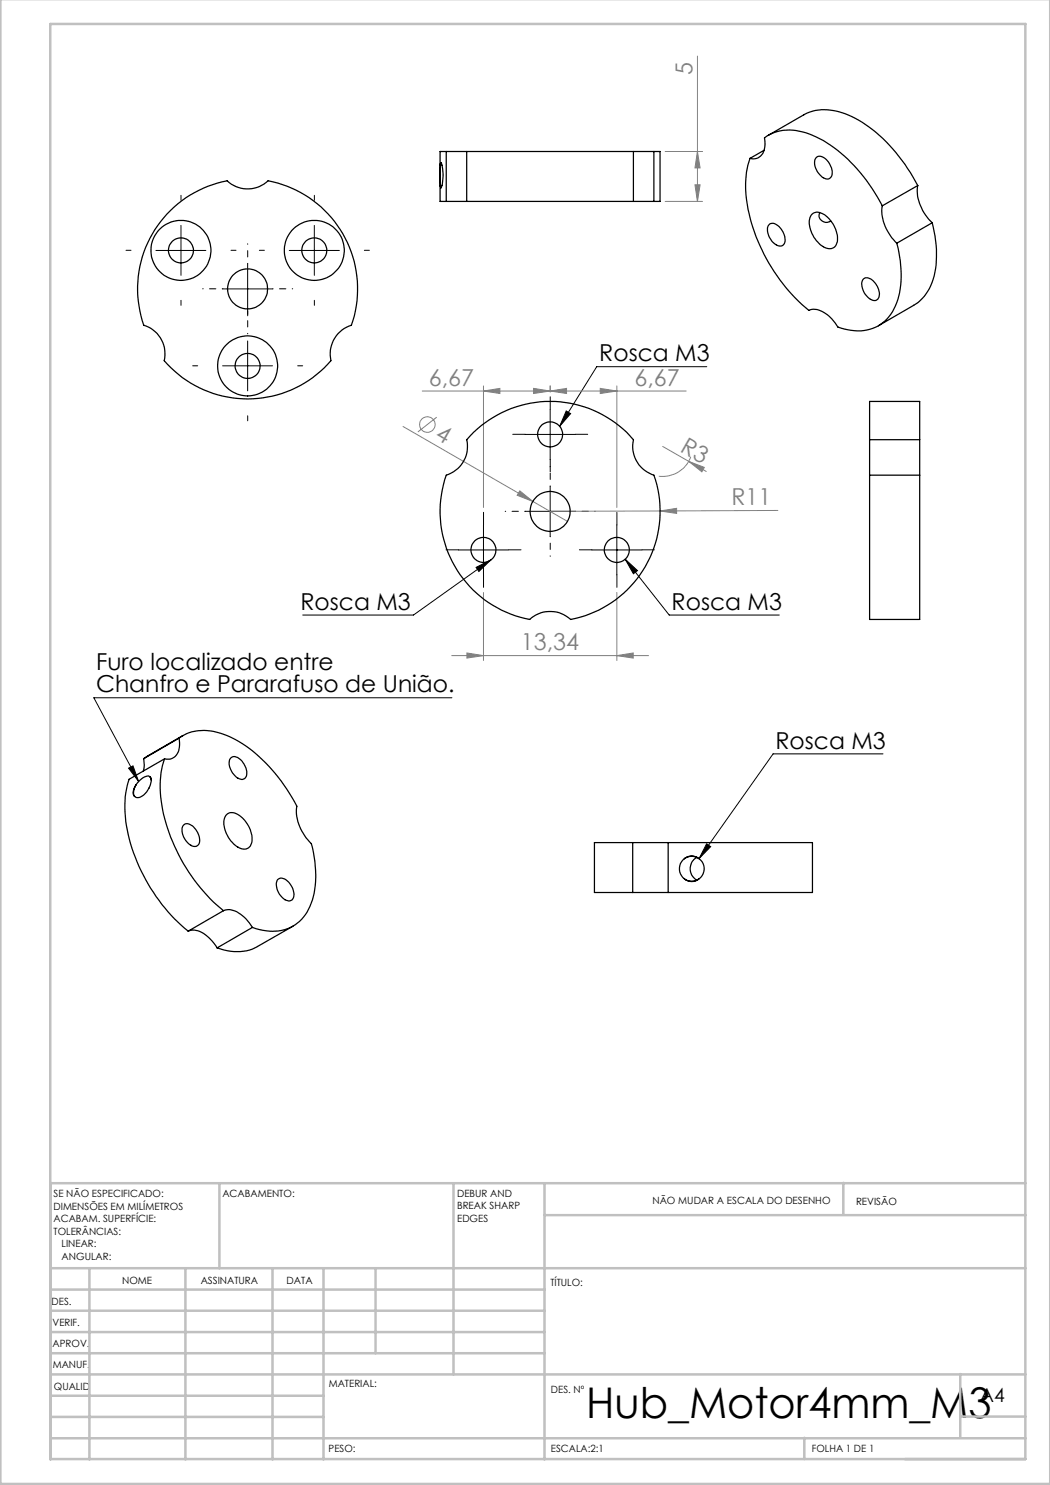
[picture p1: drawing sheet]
<svg xmlns="http://www.w3.org/2000/svg" width="210mm" height="297mm" viewBox="0 0 210 297" stroke-linecap="round" stroke-linejoin="round" font-family="sans-serif">
<g fill="none" stroke="#808080" stroke-width=".2">
<path d="M139.5 11.2v29.1M133 30.3h7.5M139 37h1l-.5 3.3zM139.5 30.3l.5 3.3h-1zM133 40.3h7.5M96.7 78.2l3.3-.5v1zM96.7 77.2v24.3M106.7 77.7l3.3 .5-3.3 .5zM110 78.2l3.3-.5v1zM110 77.2v1.2M120.1 77.7l3.3 .5-3.3 .5zM123.4 77.2v24.3"/>
<path d="M137.2 78.2h-52.7M80.6 85.3l32.9 19M87.3 83.4l-3.7 3M104 98.2l2.6 2.1-3.2-1.2zM132.5 89.3l5.3 3M137.8 92.3l3.1 1.2-.5 .9zM137.8 92.3l3.5 2M138.1 91.4a6 6 0 0 1-6.3 3.8M96.7 118.5v13.6M123.4 118.5v13.6M132 102.2l3.3-.5v1zM132 102.2l-22 .1"/>
<path d="M155.6 102.1l-23.6 .1M90.3 131.1h39.4M93.4 130.6l3.3 .5-3.3 .5zM123.4 131.1l3.2-.5v1z"/>
<circle cx="85.5" cy="84.9" r="1.55"/>
</g>
<g fill="none" stroke="#000" stroke-width=".2">
<path d="M31.2 50.1h10M36.2 45.1v10M44.5 57.8h10M49.5 52.8v10M57.9 50.1h10M62.9 45.1v10M44.5 73.2h10M49.5 68.2v10M141.4 73.3h-22.1l-7.4 12M105 86.9h10M110 81.9v10M110 97.3v10"/>
<path d="M113.2 82.2l.9 .5-2.2 2.6zM91.7 110h10M95.2 113.5l3-1.5-2.4 2.3zM96.7 105v10M98.2 112l-15.5 11h-22.2M105 102.3h10M118.4 110h10M123.4 105v10M125 111.8l2.5 2.3-.8 .7zM125 111.8l8.8 11.2h22.1M90.4 139.6h-71.6l8.9 16.7M25.7 153.6l.9-.4 1.1 3.1z"/>
<path d="M176.6 150.8h-22l-14.8 20.9M141.3 168.8l.8 .5-2.3 2.4z"/>
</g>
<g fill="none" stroke="#000" stroke-width=".2" stroke-dasharray="15.2 1.3 1.3 1.3">
<path d="M26.2 50.1h-1M36.2 40.1v-1M46.2 50.1h1M52.9 50.1h-1M62.9 40.1v-1M72.9 50.1h1M36.2 60.1v1M39.5 73.2h-1M49.5 63.2v-1M59.5 73.2h1M62.9 60.1v1M49.5 83.2v1"/>
<path d="M105 86.9h-2.5M110 81.9v-2.5M110 91.9v2.5M115 86.9h2.5M91.7 110h-2.5M96.7 105v-2.5M96.7 115v2.5M101.7 110h2.5M118.4 110h-2.5M123.4 105v-2.5M123.4 115v2.5M128.4 110h2.5"/>
</g>
<path d="M44.5 57.8h-4M49.5 52.8v-4M54.5 57.8h4M49.5 62.8v4M110 97.3v-4M105 102.3h-4M110 107.3v4M115 102.3h4" fill="none" stroke="#000" stroke-width=".2" stroke-dasharray="15.2 1.3 1.3 1.3" stroke-dashoffset="15.1"/>
<g fill="none" stroke="#c0c0c0" stroke-width=".5">
<path d="M.1 -.1v296.9h209.9v-296.9M10.1 4.8h195v287h-195zM43.9 236.6v17M90.7 236.6v38.3M108.9 236.6v55.3M168.7 236.6v6.3M205.1 236.6h-195v55.3M10.1 253.6h195M10.1 257.9h98.8M17.9 253.6v38.3M37.1 253.6v38.3M54.5 253.6v38.3"/>
<path d="M64.7 253.6v38.3M75.1 253.6v17M108.9 243h96.2M10.1 270.6h98.8M10.1 266.4h98.8M10.1 262.1h98.8M10.1 279.1h54.6M10.1 274.9h195M192.1 274.8v12.7M10.1 287.7h195M10.1 283.4h54.6M160.9 287.5v4.3"/>
<path d="M192.1 283.3h13"/>
</g>
<path d="M125 111.8l2.5 2.3-.8 .7zM113.2 82.2l.9 .5-2.2 2.6zM95.2 113.5l3-1.5-2.4 2.3zM25.7 153.6l.9-.4 1.1 3.1zM141.3 168.8l.8 .5-2.3 2.4z" fill="#000"/>
<g fill="#808080">
<path d="M104 98.2l2.6 2.1-3.2-1.2z"/>
<path d="M132 102.2l3.3-.5v1z"/>
<path d="M137.8 92.3l3.1 1.2-.5 .9z"/>
<path d="M120.1 77.7l3.3 .5-3.3 .5zM110 78.2l3.3-.5v1z"/>
<path d="M93.4 130.6l3.3 .5-3.3 .5zM123.4 131.1l3.2-.5v1zM96.7 78.2l3.3-.5v1zM106.7 77.7l3.3 .5-3.3 .5z"/>
<path d="M139 37h1l-.5 3.3zM139.5 30.3l.5 3.3h-1z"/>
</g>
<g fill="none" stroke="#000" stroke-width=".25">
<path d="M88.1 33.1v-.6a1.22 1.22 0 0 1 .4 1.2l.1 1.5-.1 1.6-.3 .8-.1-.5M88.1 33.1v4M88.1 37.1l.1 .4M88.2 32.6l-.1 .5M89.3 30.3h4M89.3 30.3h-1.3v10h1.3M89.3 30.3v10M93.3 30.3h33.4M93.3 30.3v10M126.7 30.3h4.1M126.7 30.3v10M130.8 30.3h1.2v10h-1.2"/>
<path d="M130.8 30.3v10M150 31.7a21 21 0 0 0 .3 12.9 36.2 36.2 0 0 0 11.5 17.5 4 4 0 0 1 4.2 1.3l1.6 2a8.9 8.9 0 0 0 9.4-1.2 12.7 12.7 0 0 0 3.2-10.3l-.1-1.7-.7-3.6M150 31.7a2.43 2.43 0 0 0 3-2.8l-.1-1.3a8.8 8.8 0 0 1 8.3-1 26.3 26.3 0 0 1 12.7 10.3l2.6 4.3M152.8 30.1l-2.8 1.6M153.7 27.1l7.1-4.1a10.2 10.2 0 0 1 9.6 .3 31 31 0 0 1 13.2 13.8M163.2 31.6a1.4 1.4 0 0 1 2.1 .3 3.2 3.2 0 0 1 .9 3.5 1.25 1.25 0 0 1-2-.2 3.1 3.1 0 0 1-1-3.6zM183.6 37.1a8.6 8.6 0 0 0 2.8 7.5M183.6 37.1l-7.1 4.1M33.4 42.8a22.4 22.4 0 0 1 12-6.6 6 6 0 0 0 8.2 0 22 22 0 0 1 16.7 28.8 6 6 0 0 0-4.1 7.1 22 22 0 0 1-33.4 0 6 6 0 0 0-4-7.1 22 22 0 0 1 4.6-22.2zM89.3 40.3h4M93.3 40.3h33.4M126.7 40.3h4.1"/>
<path d="M153.9 44.8a2.01 2.01 0 0 1 2.5 1.3 2.3 2.3 0 0 1 .1 3 2.28 2.28 0 0 1-2.5-1.5 2.35 2.35 0 0 1-.1-2.8zM162.4 42.9a2.06 2.06 0 0 1 2.9 .3 5.6 5.6 0 0 1 2.1 5.4 1.63 1.63 0 0 1-2.7 .8 5.7 5.7 0 0 1-2.7-5.9zM163.9 42.5a1.44 1.44 0 0 0 .5 1.7 1.44 1.44 0 0 0 1.8 0M172.8 55.7a2.04 2.04 0 0 1 2.5 1.3 2.14 2.14 0 0 1-.1 3.1 2.94 2.94 0 0 1-2.7-2.5 1.74 1.74 0 0 1 .3-1.9zM176.5 41.2a8.9 8.9 0 0 0 2.9 7.4M186.4 44.6a20 20 0 0 1-.2 12.5 8.3 8.3 0 0 1-3.5 4l-7 4.1M186.4 44.6l-7 4M94.7 86.5a21.9 21.9 0 0 1 32 1.4 6.1 6.1 0 0 0 4.1 7.1 22 22 0 0 1-16.7 28.9 6.1 6.1 0 0 0-8.2 0 22 22 0 0 1-16.6-28.9 6 6 0 0 0 4-7.1zM173.9 95v28.9h10v-28.9M173.9 87.9v7.1M173.9 87.9v-7.6h10v7.6M173.9 95h10"/>
<path d="M173.9 87.9h10M183.9 87.9v7.1M27.2 157a2.04 2.04 0 0 0-.3 2.3M27.2 157a2.35 2.35 0 0 0-.3 2.3M28.8 151.7l.1 1.4-.3 1.1M30 155.4l.1 .1a3.4 3.4 0 0 1-1.3 3.5l-.9 .5h-.5l-.5-.2M30 155.4a1.3 1.3 0 0 0-1.7 .4l-1.1 1.2M30 155.4l.3 .7M32.9 151.8a20.9 20.9 0 0 0 .3 12.8 35.8 35.8 0 0 0 11.5 17.5M32.9 151.8l-7.1 4.1a22 22 0 0 0 .6 13.7 36.7 36.7 0 0 0 11.2 16.6M35.8 147.6a9.7 9.7 0 0 1 9.7-.5 30 30 0 0 1 12.9 12.4l1 1.8a8.9 8.9 0 0 0 2.9 7.4 19.4 19.4 0 0 1-.3 12.6 8.1 8.1 0 0 1-10.1 4.6l-1.4-.4M35.8 147.6a3.8 3.8 0 0 1-1 3.9l-.9 .3h-1"/>
<path d="M35.8 147.6l-7 4.1M36.6 147.1l-7.8 4.6M46.2 151.5a1.78 1.78 0 0 1 2.4 1 2.57 2.57 0 0 1 .4 3.1 1.67 1.67 0 0 1-2.3-.8 2.78 2.78 0 0 1-.6-3.1zM36.8 164.9a1.78 1.78 0 0 1 2.4 1 2.71 2.71 0 0 1 .4 3.1 1.52 1.52 0 0 1-2.1-.5 3.3 3.3 0 0 1-1-3.3zM45.3 162.9a2.06 2.06 0 0 1 2.9 .4 5.6 5.6 0 0 1 2.1 5.4 1.63 1.63 0 0 1-2.7 .7 5.8 5.8 0 0 1-2.7-5.8zM55.5 175.9a1.76 1.76 0 0 1 2.5 .9 2.71 2.71 0 0 1 .5 3.1 1.71 1.71 0 0 1-2.4-.8 3 3 0 0 1-.6-3.2zM126.5 178.5h7.1M126.5 168.5h7.1M126.5 168.5h-7.6v10h7.6M126.5 168.5v10M133.6 168.5h28.9v10h-28.9M133.6 168.5v10"/>
<path d="M136.9 175.8a2.4 2.4 0 0 0 2.9 0M136.9 171.7a2.53 2.53 0 0 0 0 4.1M136.9 171.7a2.54 2.54 0 0 1 2.9 0M136.9 171.7a2.27 2.27 0 0 1 2.9 0M136.9 175.8a2.19 2.19 0 0 0 2.9 0M139.4 171.5a2.56 2.56 0 0 0 0 4.5M139.8 171.7a2.47 2.47 0 0 1 0 4.1M37.6 186.2a3.9 3.9 0 0 1 4.2 1.4l1.6 2M44.7 182.1a4.1 4.1 0 0 1 4.2 1.4l1.6 2M44.7 182.1l-7.1 4.1M50.5 185.5l-7.1 4.1M58.6 185.2l-7.1 4.1a9.4 9.4 0 0 1-8.1 .3"/>
<circle cx="36.2" cy="50.1" r="2.5"/>
<circle cx="36.2" cy="50.1" r="6"/>
<circle cx="49.5" cy="57.8" r="4"/>
<circle cx="62.9" cy="50.1" r="2.51"/>
<circle cx="62.9" cy="50.1" r="6"/>
<circle cx="49.5" cy="73.2" r="2.5"/>
<circle cx="49.5" cy="73.2" r="6"/>
<circle cx="110" cy="86.9" r="2.5"/>
<circle cx="96.7" cy="110" r="2.5"/>
<circle cx="110" cy="102.3" r="4"/>
<circle cx="123.4" cy="110" r="2.5"/>
</g>
<text font-size="8.5" x="117.2" y="283.5">Hub_Motor4mm_M3</text>
<g font-size="4.7" fill="#808080">
<text x="138.5" y="15.1" transform="rotate(-90 138.5 15.1)">5</text>
<text x="85.8" y="77.2">6,67</text>
<text x="126.9" y="77.2">6,67</text>
<text x="86.9" y="87.7" transform="rotate(30 86.9 87.7)">4</text>
<text x="135.9" y="90.2" transform="rotate(30 135.9 90.2)">R3</text>
<text x="146.3" y="101.1">R11</text>
<text x="104.2" y="130.1">13,34</text>
</g>
<g font-size="4.7">
<text x="119.9" y="72.3">Rosca M3</text>
<text x="60.1" y="122">Rosca M3</text>
<text x="134.3" y="122">Rosca M3</text>
<text x="19.2" y="133.9">Furo localizado entre</text>
<text x="19.2" y="138.5">Chanfro e Pararafuso de União.</text>
<text x="155.1" y="149.7">Rosca M3</text>
</g>
<text font-size="3.9" x="196" y="280.4">A4</text>
<g font-size="2">
<text x="10.7" y="239.5">SE NÃO ESPECIFICADO:</text>
<text x="44.5" y="239.5">ACABAMENTO:</text>
<text x="91.4" y="239.4">DEBUR AND</text>
<text x="10.7" y="242">DIMENSÕES EM MILÍMETROS</text>
<text x="10.7" y="244.5">ACABAM. SUPERFÍCIE:</text>
<text x="91.4" y="241.9">BREAK SHARP</text>
<text x="91.4" y="244.4">EDGES</text>
<text x="130.5" y="240.8">NÃO MUDAR A ESCALA DO DESENHO</text>
<text x="171.2" y="241">REVISÃO</text>
<text x="10.7" y="247">TOLERÂNCIAS:</text>
<text x="12.3" y="249.5">LINEAR:</text>
<text x="12.3" y="252">ANGULAR:</text>
<text x="24.4" y="256.9">NOME</text>
<text x="40.1" y="256.8">ASSINATURA</text>
<text x="57.3" y="256.8">DATA</text>
<text x="110.1" y="257.1">TÍTULO:</text>
<text x="10.3" y="260.9">DES.</text>
<text x="10.5" y="269.3">APROV.</text>
<text x="10.5" y="265.2">VERIF.</text>
<text x="10.6" y="273.6">MANUF.</text>
<text x="10.8" y="278">QUALID</text>
<text x="65.8" y="277.4">MATERIAL:</text>
<text x="110.2" y="278.5">DES. Nº</text>
<text x="65.7" y="290.4">PESO:</text>
<text x="110.2" y="290.5">ESCALA:2:1</text>
<text x="162.4" y="290.4">FOLHA 1 DE 1</text>
</g>
</svg>
